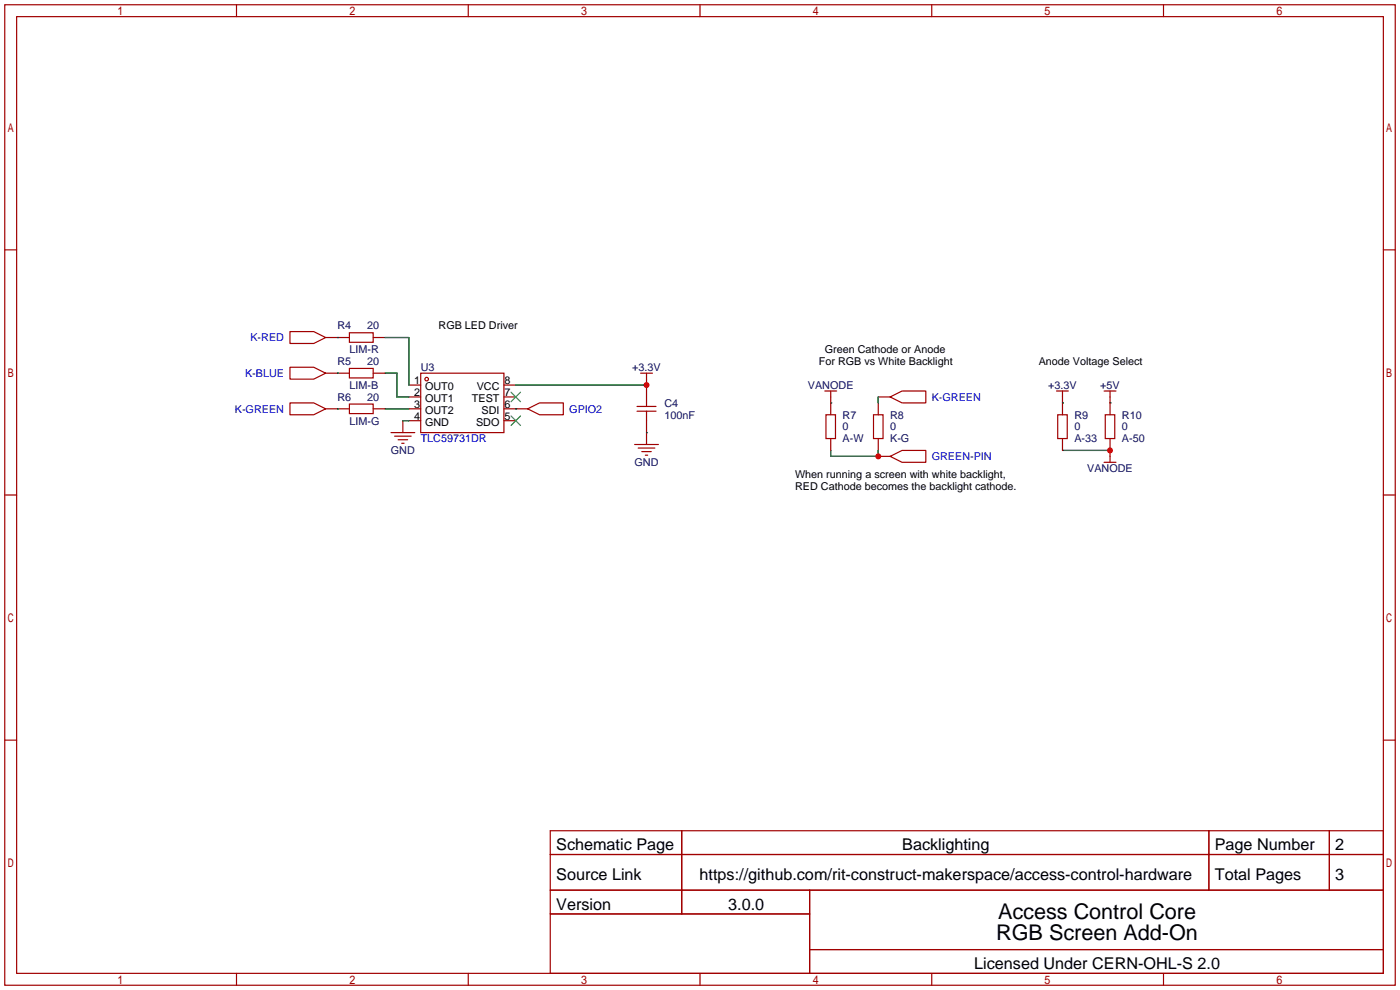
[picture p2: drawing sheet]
<svg xmlns="http://www.w3.org/2000/svg" width="299mm" height="212mm" viewBox="0 0 299 212" stroke-linecap="round" stroke-linejoin="round" font-family="sans-serif">
<g fill="none" stroke="#a10000" stroke-width=".25">
<path d="M1 1h297.2v209.6h-297.2zM3.6 3.6h292.1v204.4h-292.1zM50.5 1v2.6M100.1 1v2.6M149.6 1v2.6M199.1 1v2.6M248.7 1v2.6M1 53.4h2.6M295.7 53.4h2.5M62 70.9h5.1l2.5 1.2-2.5 1.3h-5.1zM62 78.5h5.1l2.5 1.3-2.5 1.2h-5.1zM69.6 79.8h5.1"/>
<path d="M69.6 72.1h5.1M74.7 71.1h5.1v2.1h-5.1zM74.7 78.7h5.1v2.1h-5.1zM79.8 79.8h2.5M79.8 72.1h2.5M89.9 79.8h17.8v12.7h-17.8zM136.9 79.8h2.5M138.2 79.8v7.1M62 86.1h5.1l2.5 1.3-2.5 1.2h-5.1zM69.6 87.4h5.1M74.7 86.4h5.1v2h-5.1zM79.8 87.4h2.5"/>
<path d="M83.6 92.5h5M84.3 93.2h3.6M85.1 94h2M85.9 94.7h.5M86.1 89.9v2.6M87.4 84.8h2.5M87.4 82.3h2.5M87.4 87.4h2.5M87.4 89.9h2.5M107.7 84.8h2.5M107.7 82.3h2.5M107.7 87.4h5.1"/>
<path d="M107.7 89.9h2.5M112.8 87.4l2.5-1.3h5.1v2.5h-5.1zM135.6 95h5.1M136.1 87.9h4.1M136.1 86.9h4.1M136.4 95.8h3.6M137.2 96.5h2M137.9 97.3h.5M138.2 87.9v7.1M176.3 83.6h2.5M176.5 88.6h2.1v5.1h-2.1zM177.5 83.6v5"/>
<path d="M177.5 93.7v2.6M186.7 88.6h2v5.1h-2zM187.7 86.1v2.5M187.7 93.7v2.6M187.7 84.8h2.5M187.7 97.5h2.5M190.2 84.8l2.6-1.2h5.1v2.5h-5.1zM190.2 97.5l2.6-1.2h5.1v2.5h-5.1zM225.8 83.6h2.5M226.1 88.6h2v5.1h-2zM227.1 83.6v5M227.1 93.7v2.6"/>
<path d="M236 83.6h2.5M236 98.8h2.5M236.2 88.6h2.1v5.1h-2.1zM237.2 83.6v5M237.2 93.7v5.1M1 105.8h2.6M295.7 105.8h2.5M1 158.2h2.6M295.7 158.2h2.5M117.6 177.5h178.1v30.5h-178.1zM145.7 177.5v17.8M258.4 177.5v12.7"/>
<path d="M284.1 177.5v12.7M117.6 182.6h178.1M117.6 190.2h178.1M117.6 195.3h55.4M173 190.2v17.8M50.5 208v2.6M100.1 208v2.6M149.6 208v2.6M173 202.9h122.7M199.1 208v2.6M248.7 208v2.6"/>
<circle cx="91.2" cy="81" r=".38"/>
</g>
<g fill="none" stroke="#008700" stroke-width=".25">
<path d="M72.1 72.1h.1M72.1 79.8h.1M82.3 79.8h2.5v5h2.6M82.3 72.1h5.1v10.2M72.1 87.4h.1M82.3 87.4h5.1M86.1 89.9h1.3M110.2 87.4h.1M110.2 82.3h28M138.2 92.5h.1M177.5 86.1h.1M177.5 96.3v1.2h10.2v-1.2"/>
<path d="M187.7 84.8v1.3M227.1 86.1h.1M227.1 96.3h10.1M237.2 86.1h.1"/>
</g>
<path d="M109.2 88.9l2.1 2M109.2 83.8l2.1 2.1M111.3 88.9l-2.1 2M111.3 83.8l-2.1 2.1" fill="none" stroke="#3c3" stroke-width=".25"/>
<g fill="#c00">
<circle cx="187.7" cy="97.5" r=".63"/>
<circle cx="237.2" cy="96.3" r=".63"/>
<circle cx="138.2" cy="82.3" r=".63"/>
</g>
<g font-size="4.6">
<text x="213.3" y="196.3">Access Control Core</text>
<text x="212.9" y="200.9">RGB Screen Add-On</text>
</g>
<g font-size="3.5">
<text x="118.9" y="181.8">Schematic Page</text>
<text x="192.8" y="181.8">Backlighting</text>
<text x="259.6" y="181.8">Page Number</text>
<text x="285.4" y="181.8">2</text>
<text x="118.9" y="188.1">Source Link</text>
<text x="149.5" y="188.1">https://github.com/rit-construct-makerspace/access-control-hardware</text>
<text x="259.6" y="188.1">Total Pages</text>
<text x="285.4" y="188.1">3</text>
<text x="118.9" y="194.5">Version</text>
<text x="155.6" y="194.5">3.0.0</text>
<text x="208.2" y="207.2">Licensed Under CERN-OHL-S 2.0</text>
</g>
<g font-size="2.3" fill="#000080">
<text x="72.1" y="70.4">R4</text>
<text x="78.5" y="70.4">20</text>
<text x="74.7" y="75.5">LIM-R</text>
<text x="72.1" y="78">R5</text>
<text x="74.7" y="83.1">LIM-B</text>
<text x="78.5" y="78">20</text>
<text x="89.9" y="79.3">U3</text>
<text x="135.1" y="79.3">+3.3V</text>
<text x="172.7" y="83.1">VANODE</text>
<text x="224" y="83.1">+3.3V</text>
<text x="235.2" y="83.1">+5V</text>
<text x="72.1" y="85.6">R6</text>
<text x="78.5" y="85.6">20</text>
<text x="142" y="86.9">C4</text>
<text x="142" y="89.5">100nF</text>
<text x="180.1" y="89.5">R7</text>
<text x="190.2" y="89.5">R8</text>
<text x="229.6" y="89.5">R9</text>
<text x="239.8" y="89.5">R10</text>
<text x="74.7" y="90.7">LIM-G</text>
<text x="180.1" y="92">0</text>
<text x="180.1" y="94.5">A-W</text>
<text x="190.2" y="92">0</text>
<text x="190.2" y="94.5">K-G</text>
<text x="229.6" y="92">0</text>
<text x="229.6" y="94.5">A-33</text>
<text x="239.8" y="92">0</text>
<text x="239.8" y="94.5">A-50</text>
<text x="83.5" y="97.1">GND</text>
<text x="135.6" y="99.6">GND</text>
<text x="232.4" y="100.9">VANODE</text>
</g>
<g font-size="2.3">
<text x="93.7" y="70.4">RGB LED Driver</text>
<text x="176.3" y="75.5">Green Cathode or Anode</text>
<text x="88.5" y="82.1">1</text>
<text x="90.9" y="83.3">OUT0</text>
<text x="101.9" y="83.3">VCC</text>
<text x="107.8" y="82.1">8</text>
<text x="175" y="78">For RGB vs White Backlight</text>
<text x="222" y="78">Anode Voltage Select</text>
<text x="88.5" y="84.6">2</text>
<text x="88.5" y="87.1">3</text>
<text x="88.5" y="89.7">4</text>
<text x="90.9" y="85.9">OUT1</text>
<text x="90.9" y="88.4">OUT2</text>
<text x="100.9" y="85.9">TEST</text>
<text x="102.9" y="88.4">SDI</text>
<text x="107.8" y="89.7">5</text>
<text x="107.8" y="87.1">6</text>
<text x="107.8" y="84.6">7</text>
<text x="90.9" y="91">GND</text>
<text x="101.8" y="91">SDO</text>
<text x="169.9" y="102.2">When running a screen with white backlight,</text>
<text x="169.9" y="104.7">RED Cathode becomes the backlight cathode.</text>
</g>
<g font-size="2.3" fill="#00f">
<text x="53.5" y="72.9">K-RED</text>
<text x="52.4" y="80.6">K-BLUE</text>
<text x="50.2" y="88.2">K-GREEN</text>
<text x="121.7" y="88.2">GPIO2</text>
<text x="199.1" y="85.6">K-GREEN</text>
<text x="89.9" y="94.5">TLC59731DR</text>
<text x="199.1" y="98.3">GREEN-PIN</text>
</g>
</svg>
